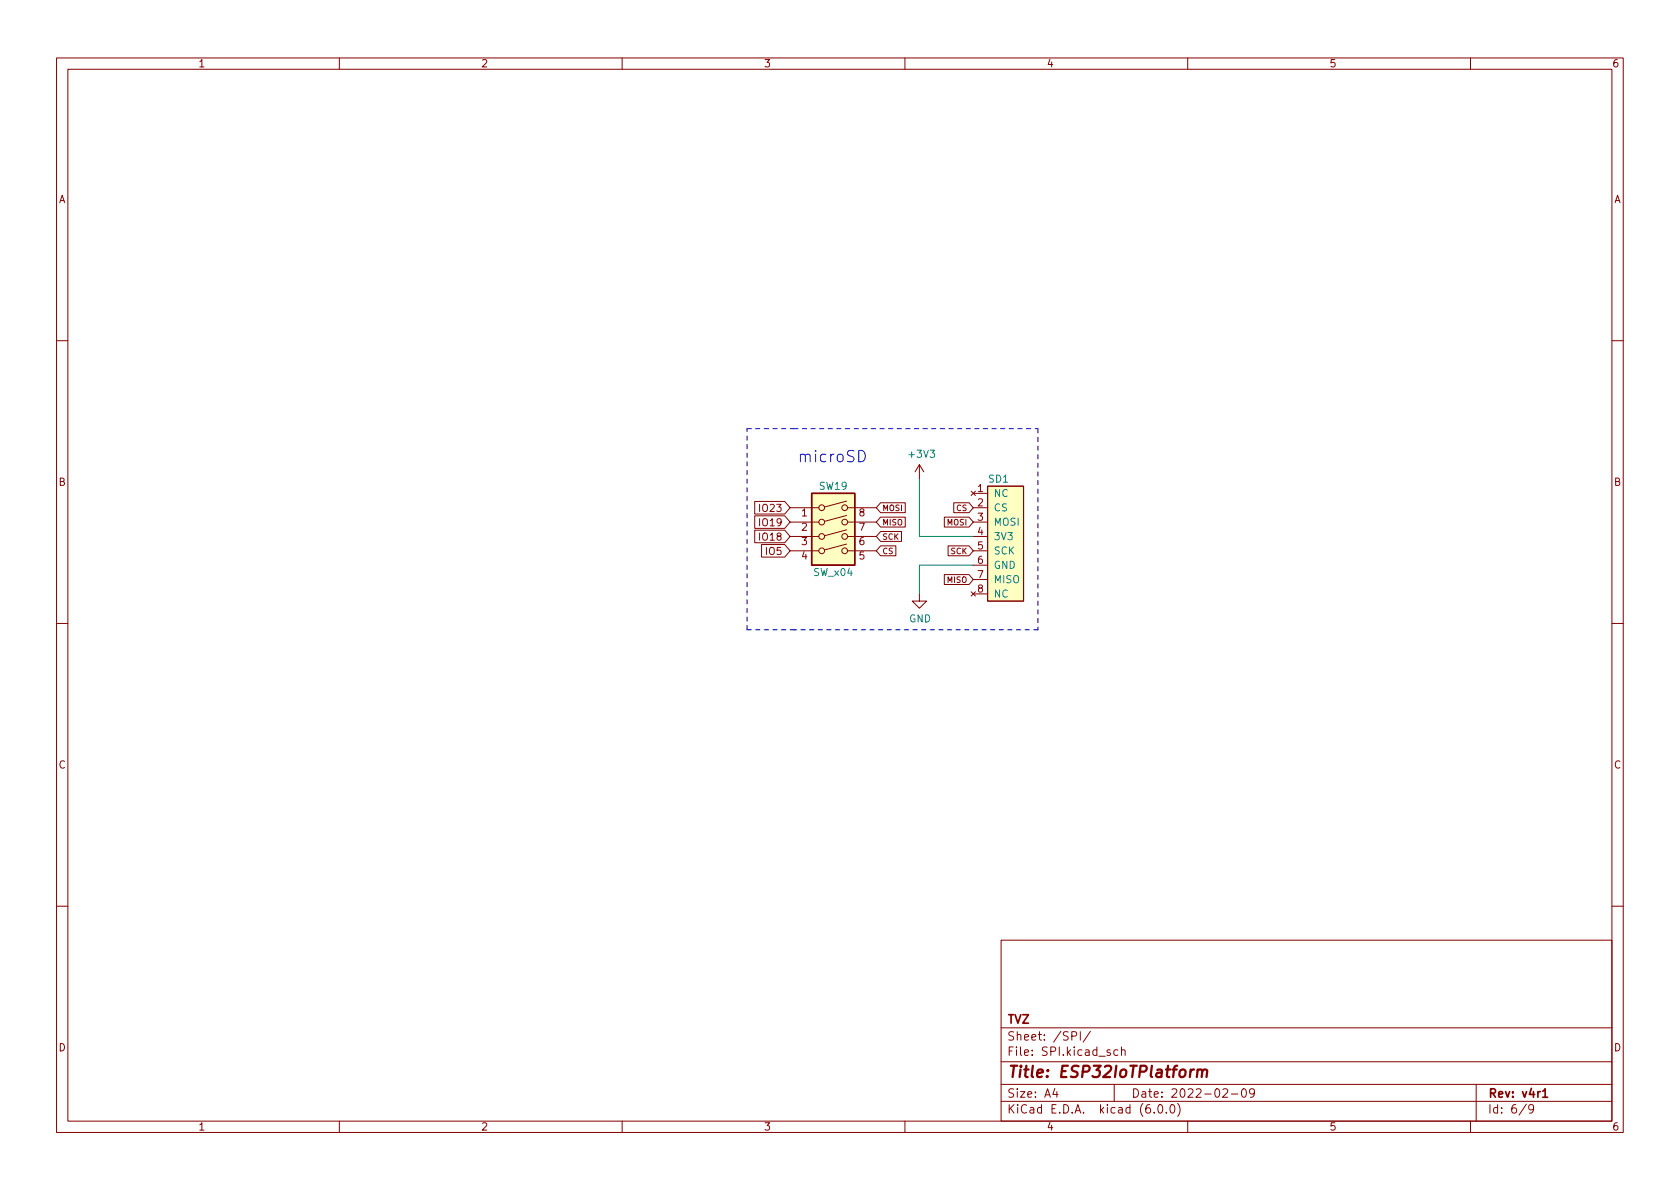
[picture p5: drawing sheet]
<svg xmlns="http://www.w3.org/2000/svg" width="297mm" height="210mm" viewBox="0 0 297 210" stroke-linecap="round" stroke-linejoin="round" font-family="sans-serif">
<g fill="none" stroke="#840000" stroke-width=".18">
<path d="M10 10.2h277v190.1h-277zM12 12.2h273v186.1h-273zM60 10.2v2M110 10.2v2M160 10.2v2M210 10.2v2M260 10.2v2M10 60.2h2M285 60.2h2M133.4 93.8h5.3l1 1.1-1 1.1h-5.3zM133.4 88.7h5.3l1 1.1-1 1.1h-5.3zM133.4 91.2h5.3l1 1.1-1 1.1h-5.3z"/>
<path d="M134.6 96.3h4.1l1 1.1-1 1.1h-4.1zM139.7 89.8h5.1M139.7 92.3h5.1M139.7 94.9h5.1M139.7 97.4h5.1M149.7 96.2l-3.9 1.1M149.7 93.7l-3.9 1M149.7 91.2l-3.9 1M149.7 88.6l-3.9 1.1M149.9 89.8h5M149.9 92.3h5M149.9 94.9h5"/>
<path d="M149.9 97.4h5M155.7 91.4h4.4v1.8h-4.4l-.8-.9zM155.7 96.5h2.7v1.8h-2.7l-.8-.9zM155.7 88.9h4.4v1.8h-4.4l-.8-.9zM155.7 94h3.7v1.7h-3.7l-.8-.8zM162.6 82.2l-.8 1.2M162.6 82.2v2.5M162.6 82.2l.7 1.2M167 91.4h4.3l.8 .9-.8 .9h-4.3zM167.6 96.5h3.7l.8 .9-.8 .9h-3.7zM168.6 88.9h2.7l.8 .9-.8 .9h-2.7zM171.7 86.9l.8 .7"/>
<path d="M172.1 87.2h2.5M172.1 89.8h2.5M172.1 92.3h2.5M172.1 94.9h2.5M172.1 97.4h2.5M172.1 99.9h2.5M172.5 86.9l-.8 .7M174.6 86h6.4v20.3h-6.4zM10 110.2h2M162.6 105v1.3h1.2l-1.2 1.3-1.3-1.3h1.3M167 101.6h4.3l.8 .9-.8 .9h-4.3zM171.7 104.6l.8 .8"/>
<path d="M172.1 102.5h2.5M172.1 105h2.5M172.5 104.6l-.8 .8M285 110.2h2M10 160.2h2M177 166.3h108v32h-108zM285 160.2h2M60 198.3v2M110 198.3v2M160 198.3v2M177 194.8h108M177 191.8h108"/>
<path d="M177 187.8h108M177 181.8h108M186.5 192.5l-.4 1h1M186.9 193v1M189.5 183.2l.7-.1 .2-.2-.1-.3-.2-.2h-.6v1.5M191 182.4v1.5M192.8 182.4l-1.3 1.9M196.3 185.7l-.4-.1-.2 .2 .1 .3 .5 .1v.4h-.6M197 191.8v3M197.6 185.7l-.4-.1-.3 .3v.4l.2 .3h.5M198.3 185.8l.2-.2 .4 .1v.9M198.3 185.1v1.5"/>
<path d="M204.1 196.7v.1M204.9 195.4l.2-.1a.81 .81 0 0 1 .6 .7 .81 .81 0 0 1-.3 .8h-.2a.81 .81 0 0 1-.6-.6 .81 .81 0 0 1 .3-.8zM206.2 196.7v.1M207.1 195.4l.1-.1a.81 .81 0 0 1 .6 .7 .81 .81 0 0 1-.3 .8h-.1a.81 .81 0 0 1-.6-.6 .81 .81 0 0 1 .3-.8zM208.2 195.1a1.72 1.72 0 0 1 0 2.3M210 198.3v2M216.2 192.7l.6-.2 .2 .2 .1 .3-1 1h1M217.7 193.5h1.2M219.7 192.6l.2-.1a.81 .81 0 0 1 .5 .7 .81 .81 0 0 1-.3 .8h-.1a.81 .81 0 0 1-.6-.6 .81 .81 0 0 1 .3-.8zM221.8 193.2l-.3 .3-.4-.1-.2-.2 .2-.6 .4-.1 .2 .2a.99 .99 0 0 1-.3 1.3h-.3M260 198.3v2M261 191.8v6.5"/>
<path d="M269.9 195.3l-1.3 1.9M271.2 196l-.3 .3h-.3l-.3-.3 .1-.6 .5-.1 .2 .2a.99 .99 0 0 1-.4 1.3h-.3"/>
<circle cx="145.3" cy="92.3" r=".51"/>
<circle cx="145.3" cy="97.4" r=".51"/>
<circle cx="145.3" cy="94.9" r=".51"/>
<circle cx="145.3" cy="89.8" r=".51"/>
<circle cx="149.4" cy="94.9" r=".51"/>
<circle cx="149.4" cy="92.3" r=".51"/>
<circle cx="149.4" cy="97.4" r=".51"/>
<circle cx="149.4" cy="89.8" r=".51"/>
</g>
<path d="M272.8 193l.4-.5v1.5M272.8 194h.8" fill="none" stroke="#840000" stroke-width=".3"/>
<path d="M211.1 189.1l-.4 .1-.2 .3M211.8 189.3a.49 .49 0 0 1 .8 .1l-.1 1.1M211.8 189.1l-.2 1.4M212.6 189.4a.5 .5 0 0 1 .8-.2l-.1 1.3" fill="none" stroke="#840000" stroke-width=".4"/>
<g fill="#ffffc2" stroke="#ffffc2" stroke-width=".18">
<path d="M174.6 86h6.4v20.3h-6.4z"/>
<path d="M143.5 87.2h7.6v12.7h-7.6z"/>
</g>
<path d="M143.5 87.2h7.6v12.7h-7.6z" fill="none" stroke="#840000" stroke-width=".25"/>
<path d="M151.8 79.6a1.06 1.06 0 0 1 1.2 .7 1.06 1.06 0 0 1-.4 1.3l-.8 .1z" fill="none" stroke="#0000c2" stroke-width=".18"/>
<path d="M132.1 75.8h8.2M140.3 75.8h43.2M183.5 75.8v35.6M132.1 111.4v-35.6M132.1 111.4h8.9M183.5 111.4h-43.2" fill="none" stroke="#0000c2" stroke-width=".18" stroke-dasharray=".8 .8"/>
<path d="M162.6 84.7v10.2h9.5M172.1 99.9h-9.5v5.1" fill="none" stroke="#008400" stroke-width=".18"/>
<text font-size="2.8" fill="#0000c2" x="141" y="81.8">microSD</text>
<text font-size="2.8" fill="#840000" x="178" y="190.6">Title: ESP32IoTPlatform</text>
<g font-size="2.1" fill="#840000">
<text x="178" y="184">Sheet: /SPI/</text>
<text x="178" y="181">TVZ</text>
<text x="178" y="186.7">File: SPI.kicad_sch</text>
<text x="178" y="196.9">KiCad E.D.A. kicad (6.0.0)</text>
<text x="178" y="194.1">Size: A4</text>
<text x="200" y="194.1">Date: 2022-02-09</text>
<text x="263" y="194.1">Rev: v4r1</text>
<text x="263" y="196.9">Id: 6/9</text>
</g>
<g font-size="1.8" fill="#840000">
<text x="35" y="11.9">1</text>
<text x="85" y="11.9">2</text>
<text x="135" y="11.9">3</text>
<text x="185" y="11.9">4</text>
<text x="235" y="11.9">5</text>
<text x="285" y="11.9">6</text>
<text x="10.3" y="35.9">A</text>
<text x="285.3" y="35.9">A</text>
<text x="10.3" y="85.9">B</text>
<text x="172.9" y="87">1</text>
<text x="172.9" y="89.5">2</text>
<text x="285.3" y="85.9">B</text>
<text x="134.6" y="95.6">IO18</text>
<text x="134.6" y="90.5">IO23</text>
<text x="134.6" y="93">IO19</text>
<text x="141.7" y="91.3">1</text>
<text x="141.7" y="93.8">2</text>
<text x="151.9" y="93.8">7</text>
<text x="151.9" y="91.3">8</text>
<text x="172.9" y="92.1">3</text>
<text x="172.9" y="94.6">4</text>
<text x="135.6" y="98.1">IO5</text>
<text x="141.7" y="96.4">3</text>
<text x="141.7" y="98.9">4</text>
<text x="151.9" y="98.9">5</text>
<text x="151.9" y="96.4">6</text>
<text x="172.9" y="97.1">5</text>
<text x="172.9" y="99.7">6</text>
<text x="172.9" y="102.2">7</text>
<text x="172.9" y="104.8">8</text>
<text x="10.3" y="135.9">C</text>
<text x="285.3" y="135.9">C</text>
<text x="10.3" y="185.9">D</text>
<text x="285.3" y="185.9">D</text>
<text x="35" y="199.9">1</text>
<text x="85" y="199.9">2</text>
<text x="135" y="199.9">3</text>
<text x="185" y="199.9">4</text>
<text x="235" y="199.9">5</text>
<text x="285" y="199.9">6</text>
</g>
<g font-size="1.8" fill="#008484">
<text x="160.9" y="80.9">+3V3</text>
<text x="144.9" y="86.6">SW19</text>
<text x="174.8" y="85.3">SD1</text>
<text x="175.6" y="87.9">NC</text>
<text x="175.6" y="90.4">CS</text>
<text x="175.6" y="93">MOSI</text>
<text x="175.6" y="95.5">3V3</text>
<text x="143.9" y="101.8">SW_x04</text>
<text x="175.6" y="98">SCK</text>
<text x="175.6" y="100.6">GND</text>
<text x="175.6" y="103.1">MISO</text>
<text x="175.6" y="105.7">NC</text>
<text x="160.7" y="110.1">GND</text>
</g>
<g font-size="1.4" fill="#840000">
<text x="155.9" y="92.9">MISO</text>
<text x="155.9" y="90.4">MOSI</text>
<text x="155.9" y="95.4">SCK</text>
<text x="167.5" y="92.9">MOSI</text>
<text x="169.2" y="90.4">CS</text>
<text x="155.9" y="98">CS</text>
<text x="168.1" y="98">SCK</text>
<text x="167.5" y="103.1">MISO</text>
</g>
</svg>
